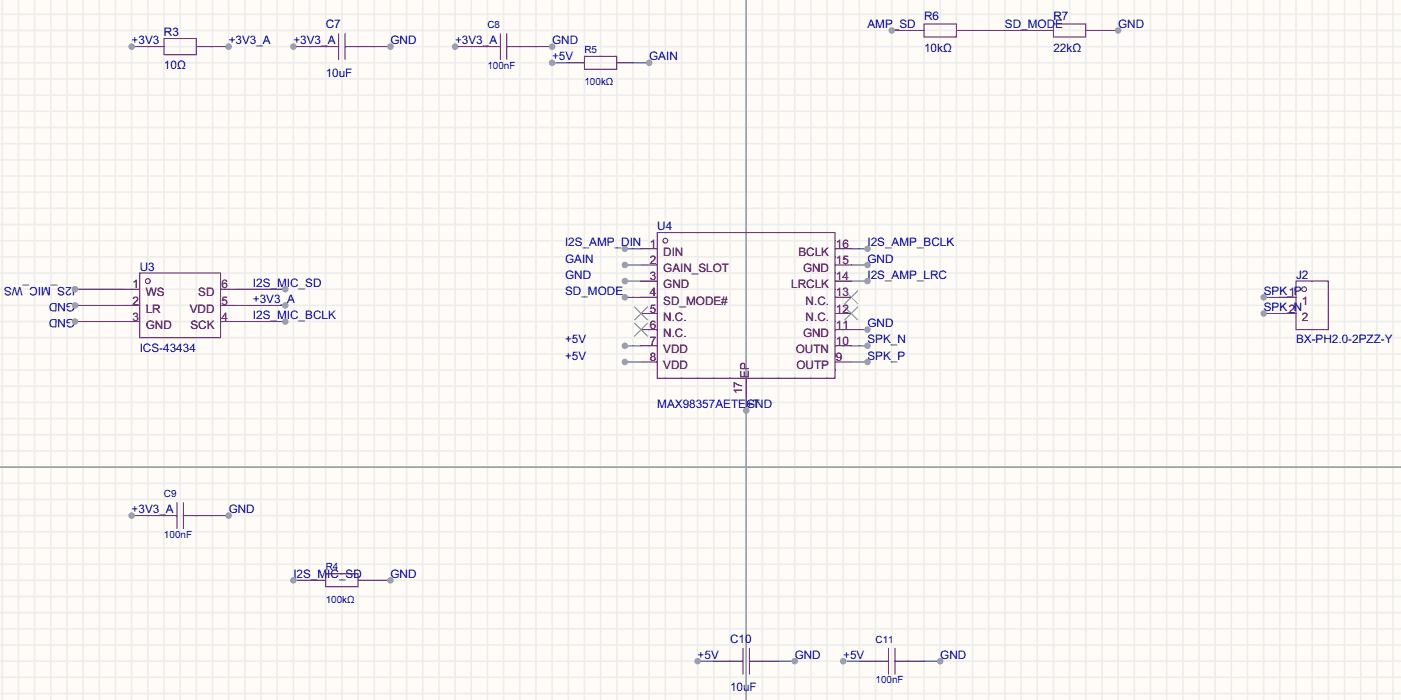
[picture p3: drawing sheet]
<svg xmlns="http://www.w3.org/2000/svg" width="220mm" height="110mm" viewBox="0 0 220 110" stroke-linecap="round" stroke-linejoin="round" font-family="sans-serif">
<path d="M0 0h220v109.9h-220z" fill="#fffcf7"/>
<g fill="none" stroke="#ededed" stroke-width=".25">
<path d="M.4 0v109.9M2.9 0v109.9M5.4 0v109.9M8 0v109.9M10.5 0v109.9M13.1 0v109.9M15.6 0v109.9M18.1 0v109.9M20.7 0v109.9M23.2 0v109.9M25.8 0v109.9M28.3 0v109.9"/>
<path d="M30.8 0v109.9M33.4 0v109.9M35.9 0v109.9M38.5 0v109.9M41 0v109.9M43.5 0v109.9M46.1 0v109.9M48.6 0v109.9M51.2 0v109.9M53.7 0v109.9M56.2 0v109.9M58.8 0v109.9"/>
<path d="M61.3 0v109.9M63.9 0v109.9M66.4 0v109.9M68.9 0v109.9M71.5 0v109.9M74 0v109.9M76.6 0v109.9M79.1 0v109.9M81.6 0v109.9M84.2 0v109.9M86.7 0v109.9M89.3 0v109.9"/>
<path d="M91.8 0v109.9M94.3 0v109.9M96.9 0v109.9M99.4 0v109.9M102 0v109.9M104.5 0v109.9M107 0v109.9M109.6 0v109.9M112.1 0v109.9M114.7 0v109.9M117.2 0v109.9M119.7 0v109.9"/>
<path d="M122.3 0v109.9M124.8 0v109.9M127.4 0v109.9M129.9 0v109.9M132.4 0v109.9M135 0v109.9M137.5 0v109.9M140.1 0v109.9M142.6 0v109.9M145.1 0v109.9M147.7 0v109.9M150.2 0v109.9"/>
<path d="M152.8 0v109.9M155.3 0v109.9M157.8 0v109.9M160.4 0v109.9M162.9 0v109.9M165.5 0v109.9M168 0v109.9M170.5 0v109.9M173.1 0v109.9M175.6 0v109.9M178.2 0v109.9M180.7 0v109.9"/>
<path d="M183.2 0v109.9M185.8 0v109.9M188.3 0v109.9M190.9 0v109.9M193.4 0v109.9M195.9 0v109.9M198.5 0v109.9M201 0v109.9M203.6 0v109.9M206.1 0v109.9M208.6 0v109.9M211.2 0v109.9"/>
<path d="M213.7 0v109.9M216.3 0v109.9M218.8 0v109.9M0 2.2h220M0 4.8h220M0 7.3h220M0 9.9h220M0 12.4h220M0 14.9h220M0 17.5h220M0 20h220M0 22.6h220"/>
<path d="M0 25.1h220M0 27.6h220M0 30.2h220M0 32.7h220M0 35.3h220M0 37.8h220M0 40.3h220M0 42.9h220M0 45.4h220M0 48h220M0 50.5h220M0 53h220"/>
<path d="M0 55.6h220M0 58.1h220M0 60.7h220M0 63.2h220M0 65.7h220M0 68.3h220M0 70.8h220M0 73.4h220M0 75.9h220M0 78.4h220M0 81h220M0 83.5h220"/>
<path d="M0 86.1h220M0 88.6h220M0 91.1h220M0 93.7h220M0 96.2h220M0 98.8h220M0 101.3h220M0 103.8h220M0 106.4h220M0 108.9h220"/>
</g>
<path d="M117.2 0v109.9M0 73.4h220" fill="none" stroke="#999" stroke-width=".25"/>
<g fill="none" stroke="#a10000" stroke-width=".16">
<path d="M25.8 6.1h5v2.5h-5zM51.2 7.3h2M53.2 5.3v4.1M54.2 7.3h2M54.2 5.3v4.1M76.6 7.3h2M78.6 5.3v4.1M79.6 7.3h2M79.6 5.3v4.1M91.8 8.8h5.1v2.1h-5.1zM145.1 3.8h5.1v2h-5.1zM165.5 3.8h5v2h-5z"/>
<path d="M103.2 36.5h28v22.9h-28zM21.9 42.9h12.7v10.1h-12.7zM203.6 44.2h5v7.6h-5zM27.8 79v4M28.8 79v4M25.8 81h2M28.8 81h2M51.2 90.1h5v2.1h-5zM114.7 103.8h2M116.7 101.8v4.1M117.7 103.8h2M117.7 101.8v4.1"/>
<path d="M137.5 103.8h2M139.5 101.8v4.1M140.6 103.8h2M140.6 101.8v4.1"/>
<circle cx="104.5" cy="37.8" r=".38"/>
<circle cx="23.2" cy="44.2" r=".38"/>
<circle cx="204.8" cy="45.4" r=".38"/>
</g>
<g fill="none" stroke="#870000" stroke-width=".16">
<path d="M23.2 7.3h2.6M30.8 7.3h2.6M48.6 7.3h2.6M56.2 7.3h2.6M74 7.3h2.6M81.6 7.3h2.6M89.3 9.9h2.5M96.9 9.9h2.5M142.6 4.8h2.5M150.2 4.8h2.6M162.9 4.8h2.6M170.5 4.8h2.6"/>
<path d="M100.7 39.1h2.5M131.2 39.1h2.5M19.4 45.4h2.5M19.4 48h2.5M19.4 50.5h2.5M34.6 45.4h2.6M34.6 48h2.6M34.6 50.5h2.6M100.7 41.6h2.5M100.7 44.2h2.5M100.7 46.7h2.5M100.7 49.2h2.5"/>
<path d="M100.7 51.8h2.5M100.7 54.3h2.5M100.7 56.9h2.5M117.2 59.4v2.5M131.2 41.6h2.5M131.2 44.2h2.5M131.2 46.7h2.5M131.2 49.2h2.5M131.2 51.8h2.5M131.2 54.3h2.5M131.2 56.9h2.5M201 46.7h2.6"/>
<path d="M201 49.2h2.6M23.2 81h2.6M30.8 81h2.6M48.6 91.1h2.6M56.2 91.1h2.6M112.1 103.8h2.6M119.7 103.8h2.6M135 103.8h2.5M142.6 103.8h2.5"/>
</g>
<path d="M99.7 48.2l2 2M99.7 50.8l2 2M101.7 48.2l-2 2M101.7 50.8l-2 2M132.7 48.2l2 2M132.7 45.7l2 2M134.7 48.2l-2 2M134.7 45.7l-2 2" fill="none" stroke="#3c3" stroke-width=".16"/>
<path d="M11.8 45.4h7.6" fill="none" stroke="#008700" stroke-width=".16"/>
<circle cx="11.8" cy="45.4" r=".51" fill="#999"/>
<path d="M11.8 48h7.6" fill="none" stroke="#008700" stroke-width=".16"/>
<circle cx="11.8" cy="48" r=".51" fill="#999"/>
<path d="M11.8 50.5h7.6" fill="none" stroke="#008700" stroke-width=".16"/>
<circle cx="11.8" cy="50.5" r=".51" fill="#999"/>
<path d="M37.2 50.5h7.6" fill="none" stroke="#008700" stroke-width=".16"/>
<circle cx="44.8" cy="50.5" r=".51" fill="#999"/>
<path d="M37.2 48h7.6" fill="none" stroke="#008700" stroke-width=".16"/>
<circle cx="44.8" cy="48" r=".51" fill="#999"/>
<path d="M37.2 45.4h7.6" fill="none" stroke="#008700" stroke-width=".16"/>
<circle cx="44.8" cy="45.4" r=".51" fill="#999"/>
<path d="M98.1 39.1h2.6" fill="none" stroke="#008700" stroke-width=".16"/>
<circle cx="98.1" cy="39.1" r=".51" fill="#999"/>
<path d="M98.1 41.6h2.6" fill="none" stroke="#008700" stroke-width=".16"/>
<circle cx="98.1" cy="41.6" r=".51" fill="#999"/>
<path d="M98.1 44.2h2.6" fill="none" stroke="#008700" stroke-width=".16"/>
<circle cx="98.1" cy="44.2" r=".51" fill="#999"/>
<path d="M98.1 46.7h2.6" fill="none" stroke="#008700" stroke-width=".16"/>
<circle cx="98.1" cy="46.7" r=".51" fill="#999"/>
<path d="M98.1 54.3h2.6" fill="none" stroke="#008700" stroke-width=".16"/>
<circle cx="98.1" cy="54.3" r=".51" fill="#999"/>
<path d="M98.1 56.9h2.6" fill="none" stroke="#008700" stroke-width=".16"/>
<circle cx="98.1" cy="56.9" r=".51" fill="#999"/>
<path d="M133.7 56.9h2.5" fill="none" stroke="#008700" stroke-width=".16"/>
<circle cx="136.2" cy="56.9" r=".51" fill="#999"/>
<path d="M133.7 54.3h2.5" fill="none" stroke="#008700" stroke-width=".16"/>
<circle cx="136.2" cy="54.3" r=".51" fill="#999"/>
<path d="M133.7 51.8h2.5" fill="none" stroke="#008700" stroke-width=".16"/>
<circle cx="136.2" cy="51.8" r=".51" fill="#999"/>
<path d="M133.7 44.2h2.5" fill="none" stroke="#008700" stroke-width=".16"/>
<circle cx="136.2" cy="44.2" r=".51" fill="#999"/>
<path d="M133.7 41.6h2.5" fill="none" stroke="#008700" stroke-width=".16"/>
<circle cx="136.2" cy="41.6" r=".51" fill="#999"/>
<path d="M133.7 39.1h2.5" fill="none" stroke="#008700" stroke-width=".16"/>
<circle cx="136.2" cy="39.1" r=".51" fill="#999"/>
<path d="M117.2 61.9v2.6" fill="none" stroke="#008700" stroke-width=".16"/>
<circle cx="117.2" cy="64.5" r=".51" fill="#999"/>
<path d="M198.5 46.7h2.5" fill="none" stroke="#008700" stroke-width=".16"/>
<circle cx="198.5" cy="46.7" r=".51" fill="#999"/>
<path d="M198.5 49.2h2.5" fill="none" stroke="#008700" stroke-width=".16"/>
<circle cx="198.5" cy="49.2" r=".51" fill="#999"/>
<path d="M58.8 91.1h2.5" fill="none" stroke="#008700" stroke-width=".16"/>
<circle cx="61.3" cy="91.1" r=".51" fill="#999"/>
<path d="M46.1 91.1h2.5" fill="none" stroke="#008700" stroke-width=".16"/>
<circle cx="46.1" cy="91.1" r=".51" fill="#999"/>
<path d="M99.4 9.9h2.6" fill="none" stroke="#008700" stroke-width=".16"/>
<circle cx="102" cy="9.9" r=".51" fill="#999"/>
<path d="M86.7 9.9h2.6" fill="none" stroke="#008700" stroke-width=".16"/>
<circle cx="86.7" cy="9.9" r=".51" fill="#999"/>
<path d="M140.1 4.8h2.5" fill="none" stroke="#008700" stroke-width=".16"/>
<circle cx="140.1" cy="4.8" r=".51" fill="#999"/>
<path d="M173.1 4.8h2.5" fill="none" stroke="#008700" stroke-width=".16"/>
<circle cx="175.6" cy="4.8" r=".51" fill="#999"/>
<path d="M71.5 7.3h2.5" fill="none" stroke="#008700" stroke-width=".16"/>
<circle cx="71.5" cy="7.3" r=".51" fill="#999"/>
<path d="M84.2 7.3h2.5" fill="none" stroke="#008700" stroke-width=".16"/>
<circle cx="86.7" cy="7.3" r=".51" fill="#999"/>
<path d="M20.7 81h2.5" fill="none" stroke="#008700" stroke-width=".16"/>
<circle cx="20.7" cy="81" r=".51" fill="#999"/>
<path d="M33.4 81h2.5" fill="none" stroke="#008700" stroke-width=".16"/>
<circle cx="35.9" cy="81" r=".51" fill="#999"/>
<path d="M132.4 103.8h2.6" fill="none" stroke="#008700" stroke-width=".16"/>
<circle cx="132.4" cy="103.8" r=".51" fill="#999"/>
<path d="M145.1 103.8h2.6" fill="none" stroke="#008700" stroke-width=".16"/>
<circle cx="147.7" cy="103.8" r=".51" fill="#999"/>
<path d="M33.4 7.3h2.5" fill="none" stroke="#008700" stroke-width=".16"/>
<circle cx="35.9" cy="7.3" r=".51" fill="#999"/>
<path d="M20.7 7.3h2.5" fill="none" stroke="#008700" stroke-width=".16"/>
<circle cx="20.7" cy="7.3" r=".51" fill="#999"/>
<path d="M46.1 7.3h2.5M152.8 4.8h10.1" fill="none" stroke="#008700" stroke-width=".16"/>
<circle cx="46.1" cy="7.3" r=".51" fill="#999"/>
<path d="M58.8 7.3h2.5" fill="none" stroke="#008700" stroke-width=".16"/>
<circle cx="61.3" cy="7.3" r=".51" fill="#999"/>
<path d="M109.6 103.8h2.5" fill="none" stroke="#008700" stroke-width=".16"/>
<circle cx="109.6" cy="103.8" r=".51" fill="#999"/>
<path d="M122.3 103.8h2.5" fill="none" stroke="#008700" stroke-width=".16"/>
<circle cx="124.8" cy="103.8" r=".51" fill="#999"/>
<g font-size="1.8" fill="#000080">
<text x="25.8" y="5.7">R3</text>
<text x="51.2" y="4.4">C7</text>
<text x="145.1" y="3.1">R6</text>
<text x="165.5" y="3.1">R7</text>
<text x="103.2" y="36.2">U4</text>
<text x="21.9" y="42.5">U3</text>
<text x="203.6" y="43.8">J2</text>
<text x="114.7" y="100.9">C10</text>
</g>
<g font-size="1.8" fill="#00f">
<text x="136.2" y="4.4">AMP_SD</text>
<text x="157.8" y="4.4">SD_MODE</text>
<text x="175.6" y="4.4">GND</text>
<text x="20.7" y="7">+3V3</text>
<text x="25.8" y="10.8">10Ω</text>
<text x="35.9" y="7">+3V3_A</text>
<text x="46.1" y="7">+3V3_A</text>
<text x="61.3" y="7">GND</text>
<text x="71.5" y="7">+3V3_A</text>
<text x="86.7" y="9.5">+5V</text>
<text x="86.7" y="7">GND</text>
<text x="102" y="9.5">GAIN</text>
<text x="145.1" y="8.2">10kΩ</text>
<text x="165.5" y="8.2">22kΩ</text>
<text x="51.2" y="12">10uF</text>
<text x="88.7" y="38.7">I2S_AMP_DIN</text>
<text x="88.7" y="41.2">GAIN</text>
<text x="136.2" y="41.2">GND</text>
<text x="136.2" y="38.7">I2S_AMP_BCLK</text>
<text x="11.8" y="45.1" transform="rotate(-180 11.8 45.1)">I2S_MIC_WS</text>
<text x="11.8" y="47.6" transform="rotate(-180 11.8 47.6)">GND</text>
<text x="39.7" y="47.6">+3V3_A</text>
<text x="39.7" y="45.1">I2S_MIC_SD</text>
<text x="88.7" y="43.8">GND</text>
<text x="88.7" y="46.3">SD_MODE</text>
<text x="136.2" y="43.8">I2S_AMP_LRC</text>
<text x="198.5" y="46.3">SPK_P</text>
<text x="11.8" y="50.1" transform="rotate(-180 11.8 50.1)">GND</text>
<text x="39.7" y="50.1">I2S_MIC_BCLK</text>
<text x="88.7" y="53.9">+5V</text>
<text x="136.2" y="53.9">SPK_N</text>
<text x="136.2" y="51.4">GND</text>
<text x="198.5" y="48.9">SPK_N</text>
<text x="203.6" y="53.9">BX-PH2.0-2PZZ-Y</text>
<text x="21.9" y="55.2">ICS-43434</text>
<text x="88.7" y="56.5">+5V</text>
<text x="136.2" y="56.5">SPK_P</text>
<text x="103.2" y="64.1">MAX98357AETE+T</text>
<text x="117.2" y="64.1">GND</text>
<text x="20.7" y="80.6">+3V3_A</text>
<text x="35.9" y="80.6">GND</text>
<text x="46.1" y="90.8">I2S_MIC_SD</text>
<text x="61.3" y="90.8">GND</text>
<text x="109.6" y="103.5">+5V</text>
<text x="124.8" y="103.5">GND</text>
<text x="132.4" y="103.5">+5V</text>
<text x="147.7" y="103.5">GND</text>
<text x="114.7" y="108.6">10uF</text>
</g>
<g font-size="1.8">
<text x="102.1" y="38.9">1</text>
<text x="102.1" y="41.5">2</text>
<text x="104.2" y="40.2">DIN</text>
<text x="125.4" y="40.2">BCLK</text>
<text x="131.3" y="41.5">15</text>
<text x="131.3" y="38.9">16</text>
<text x="20.8" y="45.3">1</text>
<text x="20.8" y="47.8">2</text>
<text x="22.9" y="46.6">WS</text>
<text x="31.1" y="46.6">SD</text>
<text x="34.8" y="47.8">5</text>
<text x="34.8" y="45.3">6</text>
<text x="102.1" y="44">3</text>
<text x="102.1" y="46.6">4</text>
<text x="104.2" y="42.7">GAIN_SLOT</text>
<text x="104.2" y="45.3">GND</text>
<text x="104.2" y="47.8">SD_MODE#</text>
<text x="124.3" y="45.3">LRCLK</text>
<text x="126.1" y="42.7">GND</text>
<text x="126.5" y="47.8">N.C.</text>
<text x="131.3" y="46.6">13</text>
<text x="131.3" y="44">14</text>
<text x="202.4" y="46.6">1</text>
<text x="204.5" y="47.8">1</text>
<text x="20.8" y="50.4">3</text>
<text x="22.9" y="49.1">LR</text>
<text x="22.9" y="51.6">GND</text>
<text x="29.8" y="49.1">VDD</text>
<text x="29.9" y="51.6">SCK</text>
<text x="34.8" y="50.4">4</text>
<text x="102.1" y="49.1">5</text>
<text x="102.1" y="51.6">6</text>
<text x="104.2" y="50.4">N.C.</text>
<text x="104.2" y="52.9">N.C.</text>
<text x="126.1" y="52.9">GND</text>
<text x="126.5" y="50.4">N.C.</text>
<text x="131.3" y="51.6">11</text>
<text x="131.3" y="49.1">12</text>
<text x="202.4" y="49.1">2</text>
<text x="204.5" y="50.4">2</text>
<text x="102.1" y="54.2">7</text>
<text x="102.1" y="56.7">8</text>
<text x="104.2" y="55.4">VDD</text>
<text x="104.2" y="58">VDD</text>
<text x="117.6" y="59.4" transform="rotate(-90 117.6 59.4)">EP</text>
<text x="125" y="55.4">OUTN</text>
<text x="125.1" y="58">OUTP</text>
<text x="131.3" y="56.7">9</text>
<text x="131.3" y="54.2">10</text>
<text x="116.6" y="61.9" transform="rotate(-90 116.6 61.9)">17</text>
</g>
<g font-size="1.6" fill="#000080">
<text x="76.6" y="4.5">C8</text>
<text x="91.8" y="8.3">R5</text>
<text x="25.8" y="78.1">C9</text>
<text x="51.2" y="89.6">R4</text>
<text x="137.5" y="101">C11</text>
</g>
<g font-size="1.6" fill="#00f">
<text x="76.6" y="10.8">100nF</text>
<text x="91.8" y="13.4">100kΩ</text>
<text x="25.8" y="84.5">100nF</text>
<text x="51.2" y="94.6">100kΩ</text>
<text x="137.5" y="107.3">100nF</text>
</g>
</svg>
